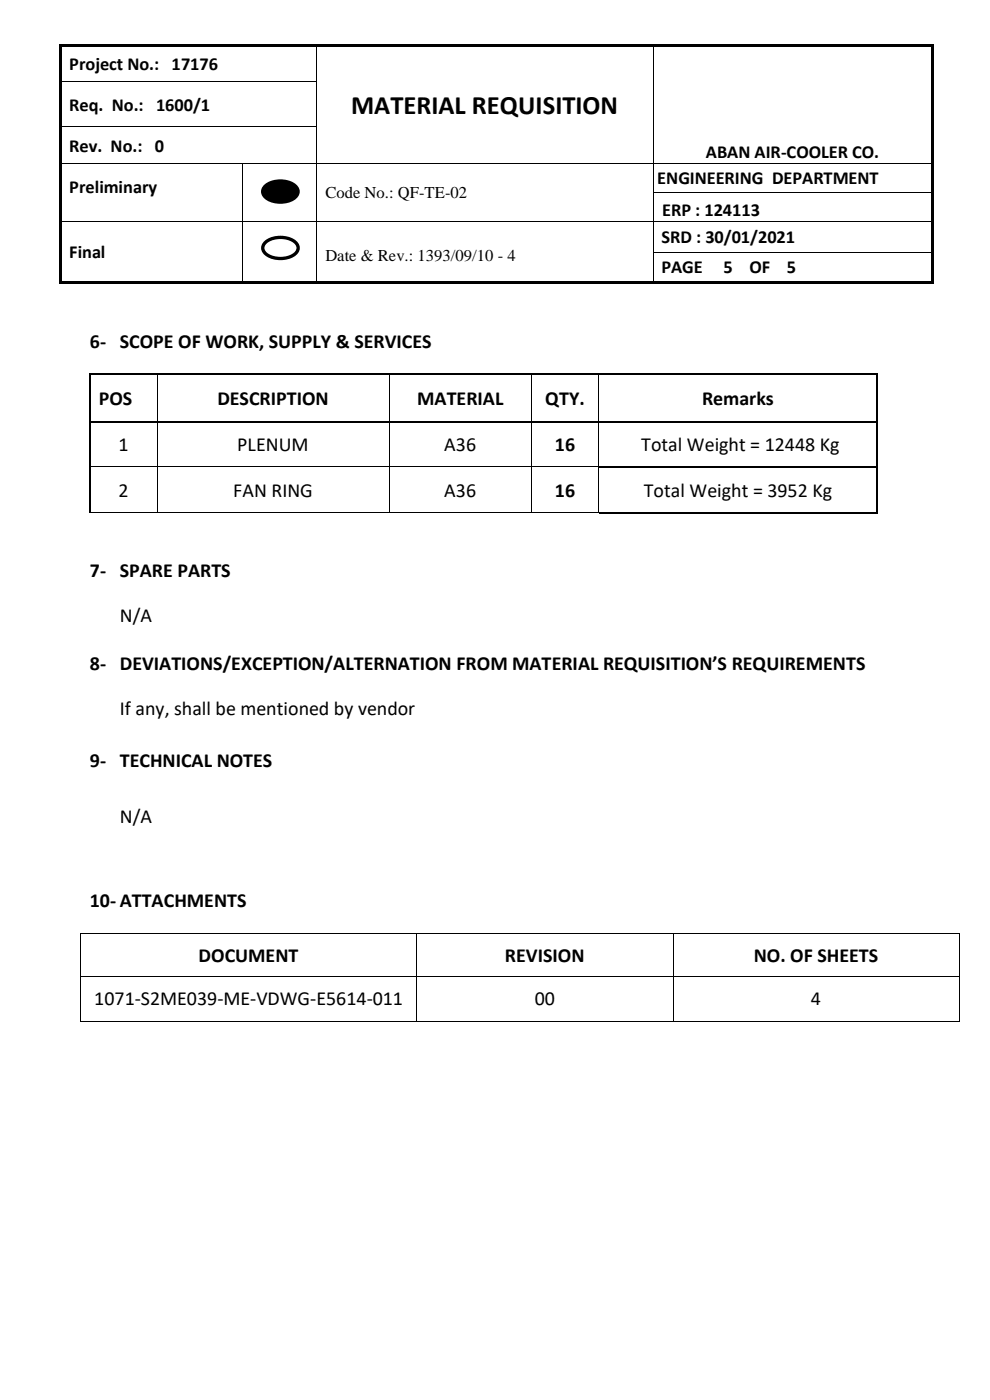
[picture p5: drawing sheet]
<svg xmlns="http://www.w3.org/2000/svg" width="210mm" height="297mm" viewBox="0 0 210 297" stroke-linecap="round" stroke-linejoin="round" font-family="sans-serif">
<g fill="#000">
<path d="M12.5 9.3h.5v.6h-.5z" fill-rule="evenodd"/>
<path d="M12.5 9.3h.5v.5h-.5z" fill-rule="evenodd"/>
<path d="M12.5 9.9h.5v7.3h-.5z" fill-rule="evenodd"/>
<path d="M12.5 17.2h.5v.5h-.5z" fill-rule="evenodd"/>
<path d="M13 9.3h54v.5h-54z" fill-rule="evenodd"/>
<path d="M67 9.8l.2 .1z" fill-rule="evenodd"/>
<path d="M67 9.3h.5v.5h-.5z" fill-rule="evenodd"/>
<path d="M67 17.2h.2v.5h-.2z" fill-rule="evenodd"/>
<path d="M67.5 9.3h71v.5h-71z" fill-rule="evenodd"/>
<path d="M138.5 9.8l.1 .1z" fill-rule="evenodd"/>
<path d="M138.5 9.3h.5v.5h-.5z" fill-rule="evenodd"/>
<path d="M138.5 17.2h.1v.5h-.1z" fill-rule="evenodd"/>
<path d="M139 9.3h58.5v.5h-58.5z" fill-rule="evenodd"/>
<path d="M197.5 9.3h.5v.6h-.5z" fill-rule="evenodd"/>
<path d="M197.5 9.3h.5v.5h-.5z" fill-rule="evenodd"/>
<path d="M197.5 9.9h.5v7.3h-.5z" fill-rule="evenodd"/>
<path d="M197.5 17.2h.5v.5h-.5z" fill-rule="evenodd"/>
<path d="M12.5 17.7h.5v9h-.5z" fill-rule="evenodd"/>
<path d="M12.5 26.7h.5v.5h-.5z" fill-rule="evenodd"/>
<path d="M12.5 27.2h.5v7.4h-.5z" fill-rule="evenodd"/>
<path d="M12.5 34.6h.5v.1h-.5z" fill-rule="evenodd"/>
<path d="M51.4 34.6h.1v.1h-.1z" fill-rule="evenodd"/>
<path d="M67 26.7h.2v.5h-.2z" fill-rule="evenodd"/>
<path d="M67 34.6h.2v.1h-.2z" fill-rule="evenodd"/>
<path d="M138.5 26.7h.1v.5h-.1z" fill-rule="evenodd"/>
<path d="M138.5 34.6h.1v.1h-.1z" fill-rule="evenodd"/>
<path d="M197.5 17.7h.5v9h-.5z" fill-rule="evenodd"/>
<path d="M197.5 26.7h.5v.5h-.5z" fill-rule="evenodd"/>
<path d="M197.5 27.2h.5v7.4h-.5z" fill-rule="evenodd"/>
<path d="M197.5 34.6h.5v.1h-.5z" fill-rule="evenodd"/>
<path d="M12.5 34.7h.5v6.2h-.5z" fill-rule="evenodd"/>
<path d="M12.5 40.9h.5v.1h-.5z" fill-rule="evenodd"/>
<path d="M12.5 41h.5v5.8h-.5z" fill-rule="evenodd"/>
<path d="M12.5 46.8h.5v.2h-.5z" fill-rule="evenodd"/>
<path d="M12.5 47h.5v6.4h-.5z" fill-rule="evenodd"/>
<path d="M12.5 53.4h.5v.2h-.5z" fill-rule="evenodd"/>
<path d="M12.5 53.6h.5v6.1h-.5z" fill-rule="evenodd"/>
<path d="M51.4 40.9h.1v.1h-.1z" fill-rule="evenodd"/>
<path d="M51.4 46.8h.1v.2h-.1z" fill-rule="evenodd"/>
<path d="M51.4 53.4h.1v.2h-.1z" fill-rule="evenodd"/>
<path d="M56.1 39.7a5.2 5.2 0 0 1 6.8 0 1.73 1.73 0 0 1-1.1 2.7 5.3 5.3 0 0 1-5.7-.8 1.46 1.46 0 0 1 0-1.9z" fill-rule="evenodd"/>
<path d="M67 40.9h.2v.1h-.2z" fill-rule="evenodd"/>
<path d="M67 46.8h.2v.2h-.2z" fill-rule="evenodd"/>
<path d="M67 53.4h.2v.2h-.2z" fill-rule="evenodd"/>
<path d="M138.5 40.9h.1v.1h-.1z" fill-rule="evenodd"/>
<path d="M138.5 46.8h.1v.2h-.1z" fill-rule="evenodd"/>
<path d="M138.5 53.4h.1v.2h-.1z" fill-rule="evenodd"/>
<path d="M197.5 34.7h.5v6.2h-.5z" fill-rule="evenodd"/>
<path d="M197.5 40.9h.5v.1h-.5z" fill-rule="evenodd"/>
<path d="M197.5 41h.5v5.8h-.5z" fill-rule="evenodd"/>
<path d="M197.5 46.8h.5v.2h-.5z" fill-rule="evenodd"/>
<path d="M197.5 47h.5v6.4h-.5z" fill-rule="evenodd"/>
<path d="M197.5 53.4h.5v.2h-.5z" fill-rule="evenodd"/>
<path d="M197.5 53.6h.5v6.1h-.5z" fill-rule="evenodd"/>
<path d="M12.5 59.7h.5v.5h-.5z" fill-rule="evenodd"/>
<path d="M12.5 59.7h.5v.5h-.5z" fill-rule="evenodd"/>
<path d="M13 59.7h38.4v.5h-38.4z" fill-rule="evenodd"/>
<path d="M51.4 59.7h.5v.5h-.5z" fill-rule="evenodd"/>
<path d="M51.9 59.7h15.1v.5h-15.1z" fill-rule="evenodd"/>
<path d="M67 59.7h.5v.5h-.5z" fill-rule="evenodd"/>
<path d="M67.5 59.7h71v.5h-71z" fill-rule="evenodd"/>
<path d="M138.5 59.7h.5v.5h-.5z" fill-rule="evenodd"/>
<path d="M139 59.7h58.5v.5h-58.5z" fill-rule="evenodd"/>
<path d="M197.5 59.7h.5v.5h-.5z" fill-rule="evenodd"/>
<path d="M197.5 59.7h.5v.5h-.5z" fill-rule="evenodd"/>
</g>
<g fill="none" stroke="#000" stroke-width=".21">
<path d="M13 17.3h54M67.1 9.9v7.3M67.1 17.7v9M138.5 9.9v7.3M138.5 17.7v9M13 26.8h54M13 34.6h38.4M51.4 34.7v6.2M51.5 34.6h15.5M67.1 27.2v7.4M67.1 34.7v6.2M67.2 34.6h71.3"/>
<path d="M138.5 27.2v7.4M138.5 34.7v6.2M138.6 34.6h58.9M13 46.9h38.4M51.4 41v5.8M51.4 47v6.4M51.4 53.6v6.1M51.5 46.9h15.5M67.1 41v5.8M67.1 47v6.4M67.1 53.6v6.1M67.2 46.9h71.3"/>
<path d="M138.5 41v5.8M138.5 47v6.4M138.5 53.6v6.1M138.6 40.9h58.9M138.6 46.9h58.9M138.6 53.5h58.9"/>
</g>
<path d="M56.1 39.7a5.2 5.2 0 0 1 6.8 0 1.73 1.73 0 0 1-1.1 2.7 5.3 5.3 0 0 1-5.7-.8 1.46 1.46 0 0 1 0-1.9z" fill="none" stroke="#000" stroke-width=".71" stroke-linecap="butt"/>
<path d="M56.1 51.6a5.2 5.2 0 0 1 6.8 0 1.73 1.73 0 0 1-1.1 2.8 5.3 5.3 0 0 1-5.7-.8 1.46 1.46 0 0 1 0-2z" fill-rule="evenodd" fill="#fff"/>
<path d="M56.1 51.6a5.2 5.2 0 0 1 6.8 0 1.73 1.73 0 0 1-1.1 2.8 5.3 5.3 0 0 1-5.7-.8 1.46 1.46 0 0 1 0-2z" fill="none" stroke="#000" stroke-width=".71" stroke-linecap="butt"/>
<g fill="#000">
<path d="M18.9 79.2h.3v.4h-.3z" fill-rule="evenodd"/>
<path d="M18.9 79.2h.3v.4h-.3z" fill-rule="evenodd"/>
<path d="M33.3 79.2h.3v.4h-.3z" fill-rule="evenodd"/>
<path d="M82.5 79.2h.3v.4h-.3z" fill-rule="evenodd"/>
<path d="M112.7 79.2h.3v.4h-.3z" fill-rule="evenodd"/>
<path d="M126.9 79.2h.4v.4h-.4z" fill-rule="evenodd"/>
<path d="M186 79.2h.3v.4h-.3z" fill-rule="evenodd"/>
<path d="M186 79.2h.3v.4h-.3z" fill-rule="evenodd"/>
<path d="M18.9 89.3h.3v.4h-.3z" fill-rule="evenodd"/>
<path d="M18.9 99h.3v.3h-.3z" fill-rule="evenodd"/>
<path d="M33.3 89.3h.3v.4h-.3z" fill-rule="evenodd"/>
<path d="M33.3 99h.2v.3h-.2z" fill-rule="evenodd"/>
<path d="M82.5 89.3h.3v.4h-.3z" fill-rule="evenodd"/>
<path d="M82.5 99h.2v.3h-.2z" fill-rule="evenodd"/>
<path d="M112.7 89.3h.3v.4h-.3z" fill-rule="evenodd"/>
<path d="M112.7 99h.1v.3h-.1z" fill-rule="evenodd"/>
<path d="M126.9 89.3h.4v.4h-.4z" fill-rule="evenodd"/>
<path d="M126.9 99h.2v.3h-.2z" fill-rule="evenodd"/>
<path d="M186 89.3h.3v.4h-.3z" fill-rule="evenodd"/>
<path d="M186 99h.3v.3h-.3z" fill-rule="evenodd"/>
<path d="M33.3 108.6h.2v.2h-.2z" fill-rule="evenodd"/>
<path d="M82.5 108.6h.2v.2h-.2z" fill-rule="evenodd"/>
<path d="M112.7 108.6h.1v.2h-.1z" fill-rule="evenodd"/>
<path d="M126.9 108.6h.2v.2h-.2z" fill-rule="evenodd"/>
<path d="M126.9 108.6h.2v.2h-.2z" fill-rule="evenodd"/>
<path d="M186 108.6h.3v.3h-.3z" fill-rule="evenodd"/>
<path d="M186 108.6h.3v.3h-.3z" fill-rule="evenodd"/>
<path d="M17.1 198h.1v.1h-.1z" fill-rule="evenodd"/>
<path d="M17.1 198h.1v.1h-.1z" fill-rule="evenodd"/>
<path d="M88.2 198h.2v.1h-.2z" fill-rule="evenodd"/>
<path d="M142.7 198h.2v.1h-.2z" fill-rule="evenodd"/>
<path d="M203.4 198h.1v.1h-.1z" fill-rule="evenodd"/>
<path d="M203.4 198h.1v.1h-.1z" fill-rule="evenodd"/>
<path d="M17.1 207h.1v.2h-.1z" fill-rule="evenodd"/>
<path d="M17.1 216.6h.1v.1h-.1z" fill-rule="evenodd"/>
<path d="M17.1 216.6h.1v.1h-.1z" fill-rule="evenodd"/>
<path d="M88.2 207h.2v.2h-.2z" fill-rule="evenodd"/>
<path d="M88.2 216.6h.2v.1h-.2z" fill-rule="evenodd"/>
<path d="M142.7 207h.2v.2h-.2z" fill-rule="evenodd"/>
<path d="M142.7 216.6h.2v.1h-.2z" fill-rule="evenodd"/>
<path d="M203.4 207h.1v.2h-.1z" fill-rule="evenodd"/>
<path d="M203.4 216.6h.1v.1h-.1z" fill-rule="evenodd"/>
<path d="M203.4 216.6h.1v.1h-.1z" fill-rule="evenodd"/>
</g>
<g fill="none" stroke="#000" stroke-width=".34">
<path d="M19 79.6v9.7M19.2 79.4h14.1M33.6 79.4h48.9M82.8 79.4h29.9M113 79.4h13.9M127.3 79.4h58.7M186.1 79.6v9.7M19 89.7v9.3M19 99.3v9.3M19.2 89.5h14.1M33.6 89.5h48.9M82.8 89.5h29.9"/>
<path d="M113 89.5h13.9M127.1 99.1h58.9M127.3 89.5h58.7M186.1 89.7v9.3M186.1 99.3v9.3M127.1 108.8h58.9"/>
</g>
<g fill="none" stroke="#000" stroke-width=".21">
<path d="M33.4 79.6v9.7M82.6 79.6v9.7M112.8 79.6v9.7M127 79.6v9.7M19.2 99h14.1M33.4 89.7v9.3M33.4 99.3v9.3M33.5 99h49M82.6 89.7v9.3M82.6 99.3v9.3M82.7 99h30M112.8 89.7v9.3"/>
<path d="M112.8 99.3v9.3M112.8 99h14.1M127 89.7v9.3M127 99.3v9.3M18.9 108.7h14.4M33.5 108.7h49M82.7 108.7h30M112.8 108.7h14.1M17.1 198.1v8.9M17.2 198.1h71M88.3 198.1v8.9M88.4 198.1h54.3"/>
<path d="M142.8 198.1v8.9M142.9 198.1h60.5M203.5 198.1v8.9M17.1 207.2v9.4M17.2 207.1h71M17.2 216.7h71M88.3 207.2v9.4M88.4 207.1h54.3M88.4 216.7h54.3M142.8 207.2v9.4M142.9 207.1h60.5M142.9 216.7h60.5"/>
<path d="M203.5 207.2v9.4"/>
</g>
<path d="M46.6 221.3h5.8v7.4h-5.8z" fill-rule="evenodd" fill="#fff"/>
<text font-size="5.6" x="74.5" y="24.2">MATERIAL REQUISITION</text>
<g font-size="4.2">
<text x="19" y="73.8">6- SCOPE OF WORK, SUPPLY &amp; SERVICES</text>
<text x="21" y="85.9">POS</text>
<text x="46.1" y="85.9">DESCRIPTION</text>
<text x="88.5" y="85.9">MATERIAL</text>
<text x="115.7" y="85.9">QTY.</text>
<text x="149" y="85.9">Remarks</text>
<text x="25.1" y="95.8">1</text>
<text x="50.3" y="95.8">PLENUM</text>
<text x="94.3" y="95.8">A36</text>
<text x="117.7" y="95.8">16</text>
<text x="136" y="95.8">Total Weight = 12448 Kg</text>
<text x="25.1" y="105.4">2</text>
<text x="49.5" y="105.4">FAN RING</text>
<text x="94.3" y="105.4">A36</text>
<text x="117.7" y="105.4">16</text>
<text x="136.6" y="105.4">Total Weight = 3952 Kg</text>
<text x="19" y="122.4">7- SPARE PARTS</text>
<text x="25.4" y="131.9">N/A</text>
<text x="19" y="142.2">8- DEVIATIONS/EXCEPTION/ALTERNATION FROM MATERIAL REQUISITION’S REQUIREMENTS</text>
<text x="25.4" y="151.7">If any, shall be mentioned by vendor</text>
<text x="19" y="162.8">9- TECHNICAL NOTES</text>
<text x="25.4" y="174.7">N/A</text>
<text x="19" y="192.5">10- ATTACHMENTS</text>
<text x="42.1" y="204">DOCUMENT</text>
<text x="107.1" y="204">REVISION</text>
<text x="159.9" y="204">NO. OF SHEETS</text>
<text x="20" y="213.3">1071-S2ME039-ME-VDWG-E5614-011</text>
<text x="113.4" y="213.3">00</text>
<text x="172" y="213.3">4</text>
</g>
<g font-size="3.9">
<text x="14.7" y="14.8">Project No.: 17176</text>
<text x="14.7" y="23.5">Req. No.: 1600/1</text>
<text x="14.7" y="32.2">Rev. No.: 0</text>
<text x="149.8" y="33.5">ABAN AIR-COOLER CO.</text>
<text x="14.7" y="41">Preliminary</text>
<text x="139.4" y="39.1">ENGINEERING DEPARTMENT</text>
<text x="140.4" y="45.8">ERP : 124113</text>
<text x="140.3" y="51.5">SRD : 30/01/2021</text>
<text x="14.7" y="54.8">Final</text>
<text x="140.3" y="58">PAGE</text>
<text x="153.5" y="58">5</text>
<text x="159" y="58">OF</text>
<text x="166.9" y="58">5</text>
</g>
<g font-size="3.5">
<text x="69" y="42">Code No.: QF-TE-02</text>
<text x="69" y="55.3">Date &amp; Rev.: 1393/09/10 - 4</text>
</g>
</svg>
